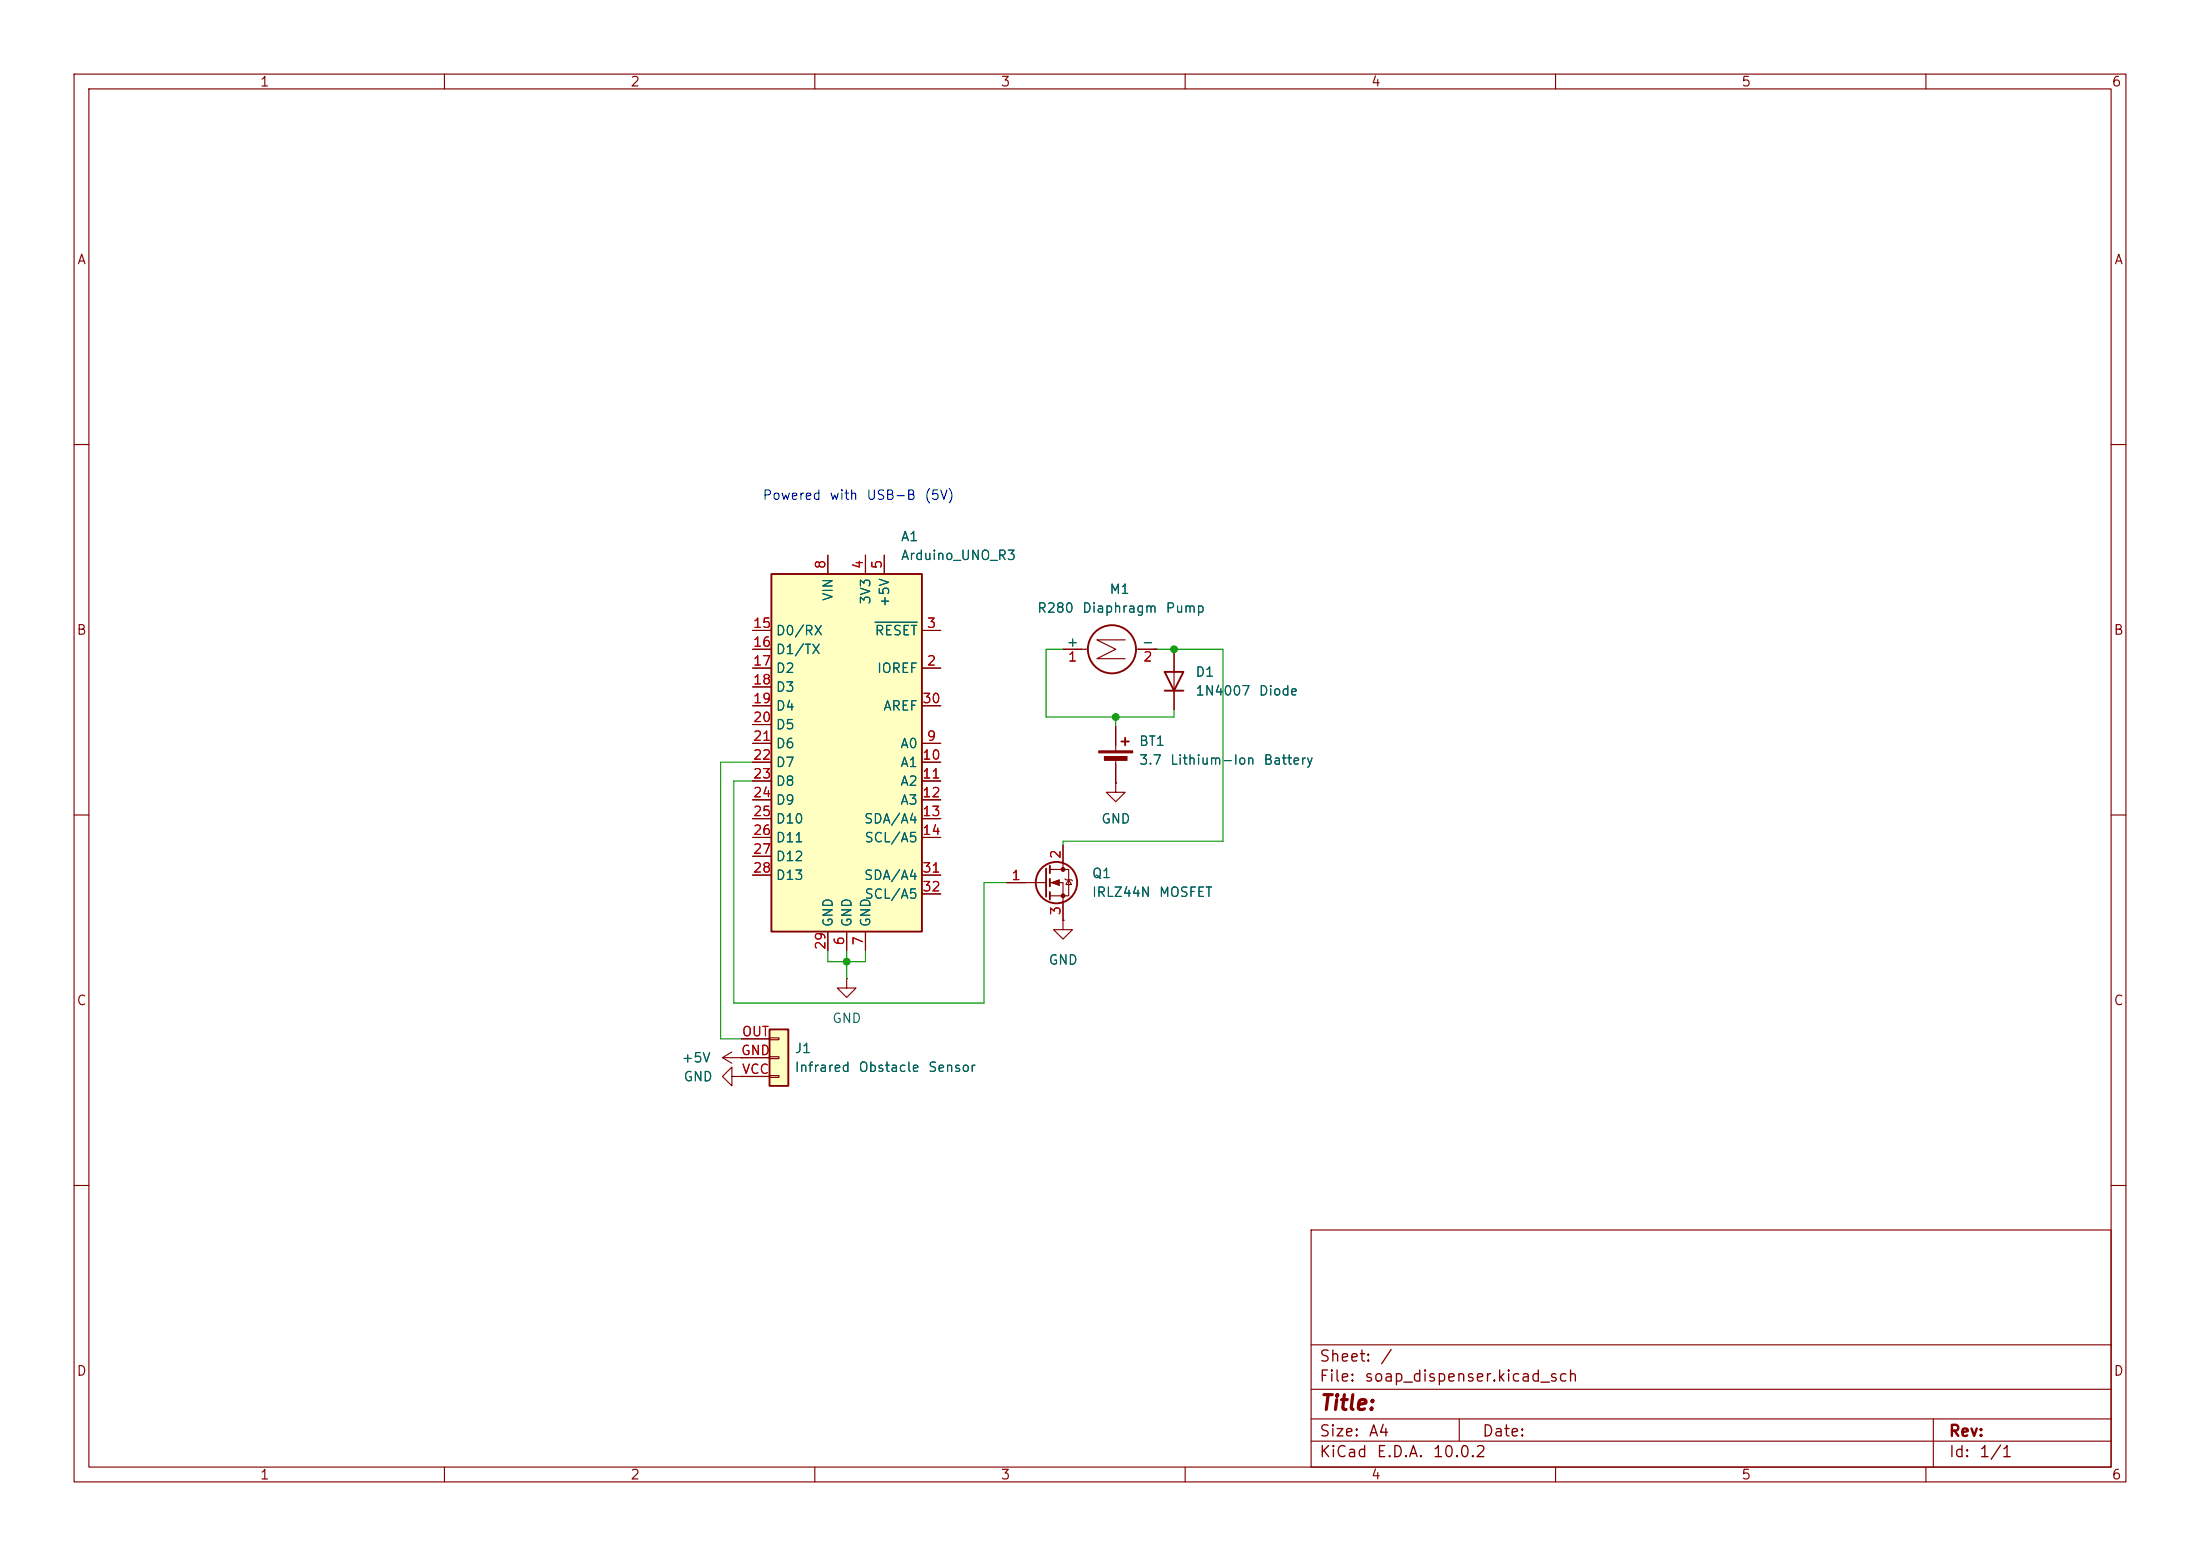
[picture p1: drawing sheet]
(kicad_sch
 (version 20260306)
 (generator "eeschema")
 (generator_version "10.0")
 (paper "A4")
 (lib_symbols
  (symbol "Device:Battery_Cell"
   (pin_numbers (hide yes))
   (pin_names
    (offset 0) (hide yes)) (exclude_from_sim no) (in_bom yes) (on_board yes)
   (in_pos_files yes)
   (duplicate_pin_numbers_are_jumpers no)
   (property "Reference" "BT" (at 2.54 2.54 0) (show_name no) (do_not_autoplace no) (effects (font (size 1.27 1.27)) (justify left)))
   (property "Value" "Battery_Cell" (at 2.54 0 0) (show_name no) (do_not_autoplace no) (effects (font (size 1.27 1.27)) (justify left)))
   (property "Footprint" "" (at 0 1.524 90) (show_name no) (do_not_autoplace no) (hide yes) (effects (font (size 1.27 1.27))))
   (property "Datasheet" "" (at 0 1.524 90) (show_name no) (do_not_autoplace no) (hide yes) (effects (font (size 1.27 1.27))))
   (property "Description" "Single-cell battery" (at 0 0 0) (show_name no) (do_not_autoplace no) (hide yes) (effects (font (size 1.27 1.27))))
   (property "Sim.Device" "V" (at 0 0 0) (show_name no) (do_not_autoplace no) (hide yes) (effects (font (size 1.27 1.27))))
   (property "Sim.Type" "DC" (at 0 0 0) (show_name no) (do_not_autoplace no) (hide yes) (effects (font (size 1.27 1.27))))
   (property "Sim.Pins" "1=+ 2=-" (at 0 0 0) (show_name no) (do_not_autoplace no) (hide yes) (effects (font (size 1.27 1.27))))
   (symbol "Battery_Cell_0_1"
    (rectangle (start -2.286 1.778) (end 2.286 1.524) (stroke (width 0) (type default)) (fill (type outline)))
    (rectangle (start -1.524 1.016) (end 1.524 0.508) (stroke (width 0) (type default)) (fill (type outline)))
    (polyline (pts (xy 0 1.778) (xy 0 2.54)) (stroke (width 0) (type default)) (fill (type none)))
    (polyline (pts (xy 0 0.762) (xy 0 0)) (stroke (width 0) (type default)) (fill (type none)))
    (polyline (pts (xy 0.762 3.048) (xy 1.778 3.048)) (stroke (width 0.254) (type default)) (fill (type none)))
    (polyline (pts (xy 1.27 3.556) (xy 1.27 2.54)) (stroke (width 0.254) (type default)) (fill (type none))))
   (symbol "Battery_Cell_1_1"
    (pin passive line (at 0 5.08 270) (length 2.54) (name "+" (effects (font (size 1.27 1.27)))) (number "1" (effects (font (size 1.27 1.27)))))
    (pin passive line (at 0 -2.54 90) (length 2.54) (name "-" (effects (font (size 1.27 1.27)))) (number "2" (effects (font (size 1.27 1.27))))))
   (embedded_fonts no))
  (symbol "Diode:1N4007"
   (pin_numbers (hide yes))
   (pin_names (hide yes)) (exclude_from_sim no) (in_bom yes) (on_board yes)
   (in_pos_files yes)
   (duplicate_pin_numbers_are_jumpers no)
   (property "Reference" "D" (at 0 2.54 0) (show_name no) (do_not_autoplace no) (effects (font (size 1.27 1.27))))
   (property "Value" "1N4007" (at 0 -2.54 0) (show_name no) (do_not_autoplace no) (effects (font (size 1.27 1.27))))
   (property "Footprint" "Diode_THT:D_DO-41_SOD81_P10.16mm_Horizontal" (at 0 -4.445 0) (show_name no) (do_not_autoplace no) (hide yes) (effects (font (size 1.27 1.27))))
   (property "Datasheet" "http://www.vishay.com/docs/88503/1n4001.pdf" (at 0 0 0) (show_name no) (do_not_autoplace no) (hide yes) (effects (font (size 1.27 1.27))))
   (property "Description" "1000V 1A General Purpose Rectifier Diode, DO-41" (at 0 0 0) (show_name no) (do_not_autoplace no) (hide yes) (effects (font (size 1.27 1.27))))
   (property "Sim.Device" "D" (at 0 0 0) (show_name no) (do_not_autoplace no) (hide yes) (effects (font (size 1.27 1.27))))
   (property "Sim.Pins" "1=K 2=A" (at 0 0 0) (show_name no) (do_not_autoplace no) (hide yes) (effects (font (size 1.27 1.27))))
   (symbol "1N4007_0_1"
    (polyline (pts (xy -1.27 1.27) (xy -1.27 -1.27)) (stroke (width 0.254) (type default)) (fill (type none)))
    (polyline (pts (xy 1.27 1.27) (xy 1.27 -1.27) (xy -1.27 0) (xy 1.27 1.27)) (stroke (width 0.254) (type default)) (fill (type none)))
    (polyline (pts (xy 1.27 0) (xy -1.27 0)) (stroke (width 0) (type default)) (fill (type none))))
   (symbol "1N4007_1_1"
    (pin passive line (at -3.81 0 0) (length 2.54) (name "K" (effects (font (size 1.27 1.27)))) (number "1" (effects (font (size 1.27 1.27)))))
    (pin passive line (at 3.81 0 180) (length 2.54) (name "A" (effects (font (size 1.27 1.27)))) (number "2" (effects (font (size 1.27 1.27))))))
   (embedded_fonts no))
  (symbol "MCU_Module:Arduino_UNO_R3" (exclude_from_sim no) (in_bom yes) (on_board yes)
   (in_pos_files yes)
   (duplicate_pin_numbers_are_jumpers no)
   (property "Reference" "A" (at -10.16 23.495 0) (show_name no) (do_not_autoplace no) (effects (font (size 1.27 1.27)) (justify left bottom)))
   (property "Value" "Arduino_UNO_R3" (at 5.08 -26.67 0) (show_name no) (do_not_autoplace no) (effects (font (size 1.27 1.27)) (justify left top)))
   (property "Footprint" "Module:Arduino_UNO_R3" (at 0 0 0) (show_name no) (do_not_autoplace no) (hide yes) (effects (font (size 1.27 1.27)
    (italic yes))))
   (property "Datasheet" "https://www.arduino.cc/en/Main/arduinoBoardUno" (at 0 0 0) (show_name no) (do_not_autoplace no) (hide yes) (effects (font (size 1.27 1.27))))
   (property "Description" "Arduino UNO Microcontroller Module, release 3" (at 0 0 0) (show_name no) (do_not_autoplace no) (hide yes) (effects (font (size 1.27 1.27))))
   (symbol "Arduino_UNO_R3_0_1"
    (rectangle (start -10.16 22.86) (end 10.16 -25.4) (stroke (width 0.254) (type default)) (fill (type background))))
   (symbol "Arduino_UNO_R3_1_1"
    (pin no_connect line (at -10.16 -20.32 0) (length 2.54) (hide yes) (name "NC" (effects (font (size 1.27 1.27)))) (number "1" (effects (font (size 1.27 1.27)))))
    (pin output line (at 12.7 10.16 180) (length 2.54) (name "IOREF" (effects (font (size 1.27 1.27)))) (number "2" (effects (font (size 1.27 1.27)))))
    (pin input line (at 12.7 15.24 180) (length 2.54) (name "~{RESET}" (effects (font (size 1.27 1.27)))) (number "3" (effects (font (size 1.27 1.27)))))
    (pin power_out line (at 2.54 25.4 270) (length 2.54) (name "3V3" (effects (font (size 1.27 1.27)))) (number "4" (effects (font (size 1.27 1.27)))))
    (pin power_out line (at 5.08 25.4 270) (length 2.54) (name "+5V" (effects (font (size 1.27 1.27)))) (number "5" (effects (font (size 1.27 1.27)))))
    (pin power_in line (at 0 -27.94 90) (length 2.54) (name "GND" (effects (font (size 1.27 1.27)))) (number "6" (effects (font (size 1.27 1.27)))))
    (pin power_in line (at 2.54 -27.94 90) (length 2.54) (name "GND" (effects (font (size 1.27 1.27)))) (number "7" (effects (font (size 1.27 1.27)))))
    (pin power_in line (at -2.54 25.4 270) (length 2.54) (name "VIN" (effects (font (size 1.27 1.27)))) (number "8" (effects (font (size 1.27 1.27)))))
    (pin bidirectional line (at 12.7 0 180) (length 2.54) (name "A0" (effects (font (size 1.27 1.27)))) (number "9" (effects (font (size 1.27 1.27)))))
    (pin bidirectional line (at 12.7 -2.54 180) (length 2.54) (name "A1" (effects (font (size 1.27 1.27)))) (number "10" (effects (font (size 1.27 1.27)))))
    (pin bidirectional line (at 12.7 -5.08 180) (length 2.54) (name "A2" (effects (font (size 1.27 1.27)))) (number "11" (effects (font (size 1.27 1.27)))))
    (pin bidirectional line (at 12.7 -7.62 180) (length 2.54) (name "A3" (effects (font (size 1.27 1.27)))) (number "12" (effects (font (size 1.27 1.27)))))
    (pin bidirectional line (at 12.7 -10.16 180) (length 2.54) (name "SDA/A4" (effects (font (size 1.27 1.27)))) (number "13" (effects (font (size 1.27 1.27)))))
    (pin bidirectional line (at 12.7 -12.7 180) (length 2.54) (name "SCL/A5" (effects (font (size 1.27 1.27)))) (number "14" (effects (font (size 1.27 1.27)))))
    (pin bidirectional line (at -12.7 15.24 0) (length 2.54) (name "D0/RX" (effects (font (size 1.27 1.27)))) (number "15" (effects (font (size 1.27 1.27)))))
    (pin bidirectional line (at -12.7 12.7 0) (length 2.54) (name "D1/TX" (effects (font (size 1.27 1.27)))) (number "16" (effects (font (size 1.27 1.27)))))
    (pin bidirectional line (at -12.7 10.16 0) (length 2.54) (name "D2" (effects (font (size 1.27 1.27)))) (number "17" (effects (font (size 1.27 1.27)))))
    (pin bidirectional line (at -12.7 7.62 0) (length 2.54) (name "D3" (effects (font (size 1.27 1.27)))) (number "18" (effects (font (size 1.27 1.27)))))
    (pin bidirectional line (at -12.7 5.08 0) (length 2.54) (name "D4" (effects (font (size 1.27 1.27)))) (number "19" (effects (font (size 1.27 1.27)))))
    (pin bidirectional line (at -12.7 2.54 0) (length 2.54) (name "D5" (effects (font (size 1.27 1.27)))) (number "20" (effects (font (size 1.27 1.27)))))
    (pin bidirectional line (at -12.7 0 0) (length 2.54) (name "D6" (effects (font (size 1.27 1.27)))) (number "21" (effects (font (size 1.27 1.27)))))
    (pin bidirectional line (at -12.7 -2.54 0) (length 2.54) (name "D7" (effects (font (size 1.27 1.27)))) (number "22" (effects (font (size 1.27 1.27)))))
    (pin bidirectional line (at -12.7 -5.08 0) (length 2.54) (name "D8" (effects (font (size 1.27 1.27)))) (number "23" (effects (font (size 1.27 1.27)))))
    (pin bidirectional line (at -12.7 -7.62 0) (length 2.54) (name "D9" (effects (font (size 1.27 1.27)))) (number "24" (effects (font (size 1.27 1.27)))))
    (pin bidirectional line (at -12.7 -10.16 0) (length 2.54) (name "D10" (effects (font (size 1.27 1.27)))) (number "25" (effects (font (size 1.27 1.27)))))
    (pin bidirectional line (at -12.7 -12.7 0) (length 2.54) (name "D11" (effects (font (size 1.27 1.27)))) (number "26" (effects (font (size 1.27 1.27)))))
    (pin bidirectional line (at -12.7 -15.24 0) (length 2.54) (name "D12" (effects (font (size 1.27 1.27)))) (number "27" (effects (font (size 1.27 1.27)))))
    (pin bidirectional line (at -12.7 -17.78 0) (length 2.54) (name "D13" (effects (font (size 1.27 1.27)))) (number "28" (effects (font (size 1.27 1.27)))))
    (pin power_in line (at -2.54 -27.94 90) (length 2.54) (name "GND" (effects (font (size 1.27 1.27)))) (number "29" (effects (font (size 1.27 1.27)))))
    (pin input line (at 12.7 5.08 180) (length 2.54) (name "AREF" (effects (font (size 1.27 1.27)))) (number "30" (effects (font (size 1.27 1.27)))))
    (pin bidirectional line (at 12.7 -17.78 180) (length 2.54) (name "SDA/A4" (effects (font (size 1.27 1.27)))) (number "31" (effects (font (size 1.27 1.27)))))
    (pin bidirectional line (at 12.7 -20.32 180) (length 2.54) (name "SCL/A5" (effects (font (size 1.27 1.27)))) (number "32" (effects (font (size 1.27 1.27))))))
   (embedded_fonts no))
  (symbol "Motor:Motor_DC"
   (pin_names
    (offset 0)) (exclude_from_sim no) (in_bom yes) (on_board yes)
   (in_pos_files yes)
   (duplicate_pin_numbers_are_jumpers no)
   (property "Reference" "M" (at 2.54 2.54 0) (show_name no) (do_not_autoplace no) (effects (font (size 1.27 1.27)) (justify left)))
   (property "Value" "Motor_DC" (at 2.54 -5.08 0) (show_name no) (do_not_autoplace no) (effects (font (size 1.27 1.27)) (justify left top)))
   (property "Footprint" "" (at 0 -2.286 0) (show_name no) (do_not_autoplace no) (hide yes) (effects (font (size 1.27 1.27))))
   (property "Datasheet" "" (at 0 -2.286 0) (show_name no) (do_not_autoplace no) (hide yes) (effects (font (size 1.27 1.27))))
   (property "Description" "DC Motor" (at 0 0 0) (show_name no) (do_not_autoplace no) (hide yes) (effects (font (size 1.27 1.27))))
   (symbol "Motor_DC_0_0"
    (polyline (pts (xy -1.27 -3.302) (xy -1.27 0.508) (xy 0 -2.032) (xy 1.27 0.508) (xy 1.27 -3.302)) (stroke (width 0) (type default)) (fill (type none))))
   (symbol "Motor_DC_0_1"
    (polyline (pts (xy 0 2.032) (xy 0 2.54)) (stroke (width 0) (type default)) (fill (type none)))
    (polyline (pts (xy 0 1.7272) (xy 0 2.0828)) (stroke (width 0) (type default)) (fill (type none)))
    (circle (center 0 -1.524) (radius 3.2512) (stroke (width 0.254) (type default)) (fill (type none)))
    (polyline (pts (xy 0 -4.7752) (xy 0 -5.1816)) (stroke (width 0) (type default)) (fill (type none)))
    (polyline (pts (xy 0 -7.62) (xy 0 -7.112)) (stroke (width 0) (type default)) (fill (type none))))
   (symbol "Motor_DC_1_1"
    (pin passive line (at 0 5.08 270) (length 2.54) (name "+" (effects (font (size 1.27 1.27)))) (number "1" (effects (font (size 1.27 1.27)))))
    (pin passive line (at 0 -7.62 90) (length 2.54) (name "-" (effects (font (size 1.27 1.27)))) (number "2" (effects (font (size 1.27 1.27))))))
   (embedded_fonts no))
  (symbol "Transistor_FET:IRLZ44N"
   (pin_names (hide yes)) (exclude_from_sim no) (in_bom yes) (on_board yes)
   (in_pos_files yes)
   (duplicate_pin_numbers_are_jumpers no)
   (property "Reference" "Q" (at 5.08 1.905 0) (show_name no) (do_not_autoplace no) (effects (font (size 1.27 1.27)) (justify left)))
   (property "Value" "IRLZ44N" (at 5.08 0 0) (show_name no) (do_not_autoplace no) (effects (font (size 1.27 1.27)) (justify left)))
   (property "Footprint" "Package_TO_SOT_THT:TO-220-3_Vertical" (at 5.08 -1.905 0) (show_name no) (do_not_autoplace no) (hide yes) (effects (font (size 1.27 1.27)
    (italic yes)) (justify left)))
   (property "Datasheet" "http://www.irf.com/product-info/datasheets/data/irlz44n.pdf" (at 5.08 -3.81 0) (show_name no) (do_not_autoplace no) (hide yes) (effects (font (size 1.27 1.27)) (justify left)))
   (property "Description" "47A Id, 55V Vds, 22mOhm Rds Single N-Channel HEXFET Power MOSFET, TO-220AB" (at 0 0 0) (show_name no) (do_not_autoplace no) (hide yes) (effects (font (size 1.27 1.27))))
   (symbol "IRLZ44N_0_1"
    (polyline (pts (xy 0.254 1.905) (xy 0.254 -1.905)) (stroke (width 0.254) (type default)) (fill (type none)))
    (polyline (pts (xy 0.254 0) (xy -2.54 0)) (stroke (width 0) (type default)) (fill (type none)))
    (polyline (pts (xy 0.762 2.286) (xy 0.762 1.27)) (stroke (width 0.254) (type default)) (fill (type none)))
    (polyline (pts (xy 0.762 0.508) (xy 0.762 -0.508)) (stroke (width 0.254) (type default)) (fill (type none)))
    (polyline (pts (xy 0.762 -1.27) (xy 0.762 -2.286)) (stroke (width 0.254) (type default)) (fill (type none)))
    (polyline (pts (xy 0.762 -1.778) (xy 3.302 -1.778) (xy 3.302 1.778) (xy 0.762 1.778)) (stroke (width 0) (type default)) (fill (type none)))
    (polyline (pts (xy 1.016 0) (xy 2.032 0.381) (xy 2.032 -0.381) (xy 1.016 0)) (stroke (width 0) (type default)) (fill (type outline)))
    (circle (center 1.651 0) (radius 2.794) (stroke (width 0.254) (type default)) (fill (type none)))
    (polyline (pts (xy 2.54 2.54) (xy 2.54 1.778)) (stroke (width 0) (type default)) (fill (type none)))
    (circle (center 2.54 1.778) (radius 0.254) (stroke (width 0) (type default)) (fill (type outline)))
    (circle (center 2.54 -1.778) (radius 0.254) (stroke (width 0) (type default)) (fill (type outline)))
    (polyline (pts (xy 2.54 -2.54) (xy 2.54 0) (xy 0.762 0)) (stroke (width 0) (type default)) (fill (type none)))
    (polyline (pts (xy 2.794 0.508) (xy 2.921 0.381) (xy 3.683 0.381) (xy 3.81 0.254)) (stroke (width 0) (type default)) (fill (type none)))
    (polyline (pts (xy 3.302 0.381) (xy 2.921 -0.254) (xy 3.683 -0.254) (xy 3.302 0.381)) (stroke (width 0) (type default)) (fill (type none))))
   (symbol "IRLZ44N_1_1"
    (pin input line (at -5.08 0 0) (length 2.54) (name "G" (effects (font (size 1.27 1.27)))) (number "1" (effects (font (size 1.27 1.27)))))
    (pin passive line (at 2.54 5.08 270) (length 2.54) (name "D" (effects (font (size 1.27 1.27)))) (number "2" (effects (font (size 1.27 1.27)))))
    (pin passive line (at 2.54 -5.08 90) (length 2.54) (name "S" (effects (font (size 1.27 1.27)))) (number "3" (effects (font (size 1.27 1.27))))))
   (embedded_fonts no))
  (symbol "ir_obstacle_sensor:ir_obs"
   (pin_names
    (offset 1.016) (hide yes)) (exclude_from_sim no) (in_bom yes) (on_board yes)
   (in_pos_files yes)
   (duplicate_pin_numbers_are_jumpers no)
   (property "Reference" "J" (at 0 5.08 0) (show_name no) (do_not_autoplace no) (effects (font (size 1.27 1.27))))
   (property "Value" "Infrared Obstacle Sensor" (at 0 -5.08 0) (show_name no) (do_not_autoplace no) (effects (font (size 1.27 1.27))))
   (property "Footprint" "" (at 0 0 0) (show_name no) (do_not_autoplace no) (hide yes) (effects (font (size 1.27 1.27))))
   (property "Datasheet" "" (at 0 0 0) (show_name no) (do_not_autoplace no) (hide yes) (effects (font (size 1.27 1.27))))
   (property "Description" "Generic connector, single row, 01x03, script generated (kicad-library-utils/schlib/autogen/connector/)" (at 0 0 0) (show_name no) (do_not_autoplace no) (hide yes) (effects (font (size 1.27 1.27))))
   (symbol "ir_obs_1_1"
    (rectangle (start -1.27 3.81) (end 1.27 -3.81) (stroke (width 0.254) (type default)) (fill (type background)))
    (rectangle (start -1.27 2.667) (end 0 2.413) (stroke (width 0.1524) (type default)) (fill (type none)))
    (rectangle (start -1.27 0.127) (end 0 -0.127) (stroke (width 0.1524) (type default)) (fill (type none)))
    (rectangle (start -1.27 -2.413) (end 0 -2.667) (stroke (width 0.1524) (type default)) (fill (type none)))
    (pin passive line (at -5.08 0 0) (length 3.81) (name "GND" (effects (font (size 1.27 1.27)))) (number "GND" (effects (font (size 1.27 1.27)))))
    (pin output line (at -5.08 2.54 0) (length 3.81) (name "OUT" (effects (font (size 1.27 1.27)))) (number "OUT" (effects (font (size 1.27 1.27)))))
    (pin input line (at -5.08 -2.54 0) (length 3.81) (name "IN" (effects (font (size 1.27 1.27)))) (number "VCC" (effects (font (size 1.27 1.27))))))
   (embedded_fonts no))
  (symbol "power:+5V"
   (power global)
   (pin_numbers (hide yes))
   (pin_names
    (offset 0) (hide yes)) (exclude_from_sim no) (in_bom yes) (on_board yes)
   (in_pos_files yes)
   (duplicate_pin_numbers_are_jumpers no)
   (property "Reference" "#PWR" (at 0 -3.81 0) (show_name no) (do_not_autoplace no) (hide yes) (effects (font (size 1.27 1.27))))
   (property "Value" "+5V" (at 0 3.556 0) (show_name no) (do_not_autoplace no) (effects (font (size 1.27 1.27))))
   (property "Footprint" "" (at 0 0 0) (show_name no) (do_not_autoplace no) (hide yes) (effects (font (size 1.27 1.27))))
   (property "Datasheet" "" (at 0 0 0) (show_name no) (do_not_autoplace no) (hide yes) (effects (font (size 1.27 1.27))))
   (property "Description" "Power symbol creates a global label with name \"+5V\"" (at 0 0 0) (show_name no) (do_not_autoplace no) (hide yes) (effects (font (size 1.27 1.27))))
   (symbol "+5V_0_1"
    (polyline (pts (xy -0.762 1.27) (xy 0 2.54)) (stroke (width 0) (type default)) (fill (type none)))
    (polyline (pts (xy 0 2.54) (xy 0.762 1.27)) (stroke (width 0) (type default)) (fill (type none)))
    (polyline (pts (xy 0 0) (xy 0 2.54)) (stroke (width 0) (type default)) (fill (type none))))
   (symbol "+5V_1_1"
    (pin power_in line (at 0 0 90) (length 0) (name "" (effects (font (size 1.27 1.27)))) (number "1" (effects (font (size 1.27 1.27))))))
   (embedded_fonts no))
  (symbol "power:GND"
   (power global)
   (pin_numbers (hide yes))
   (pin_names
    (offset 0) (hide yes)) (exclude_from_sim no) (in_bom yes) (on_board yes)
   (in_pos_files yes)
   (duplicate_pin_numbers_are_jumpers no)
   (property "Reference" "#PWR" (at 0 -6.35 0) (show_name no) (do_not_autoplace no) (hide yes) (effects (font (size 1.27 1.27))))
   (property "Value" "GND" (at 0 -3.81 0) (show_name no) (do_not_autoplace no) (effects (font (size 1.27 1.27))))
   (property "Footprint" "" (at 0 0 0) (show_name no) (do_not_autoplace no) (hide yes) (effects (font (size 1.27 1.27))))
   (property "Datasheet" "" (at 0 0 0) (show_name no) (do_not_autoplace no) (hide yes) (effects (font (size 1.27 1.27))))
   (property "Description" "Power symbol creates a global label with name \"GND\" , ground" (at 0 0 0) (show_name no) (do_not_autoplace no) (hide yes) (effects (font (size 1.27 1.27))))
   (symbol "GND_0_1"
    (polyline (pts (xy 0 0) (xy 0 -1.27) (xy 1.27 -1.27) (xy 0 -2.54) (xy -1.27 -1.27) (xy 0 -1.27)) (stroke (width 0) (type default)) (fill (type none))))
   (symbol "GND_1_1"
    (pin power_in line (at 0 0 270) (length 0) (name "" (effects (font (size 1.27 1.27)))) (number "1" (effects (font (size 1.27 1.27))))))
   (embedded_fonts no)))
 (text "Powered with USB-B (5V)"
  (exclude_from_sim no)
  (at 115.57 67.056 0)
  (effects (font (size 1.27 1.27))))
 (junction
  (at 114.3 129.794)
  (diameter 0)
  (color 0 0 0 0))
 (junction
  (at 150.622 96.774)
  (diameter 0)
  (color 0 0 0 0))
 (junction
  (at 158.496 87.63)
  (diameter 0)
  (color 0 0 0 0))
 (wire
  (pts (xy 116.84 128.27) (xy 116.84 129.794))
  (stroke (width 0) (type default)))
 (wire
  (pts (xy 141.224 96.774) (xy 150.622 96.774))
  (stroke (width 0) (type default)))
 (wire
  (pts (xy 132.842 119.126) (xy 132.842 135.382))
  (stroke (width 0) (type default)))
 (wire
  (pts (xy 132.842 135.382) (xy 99.06 135.382))
  (stroke (width 0) (type default)))
 (wire
  (pts (xy 116.84 129.794) (xy 114.3 129.794))
  (stroke (width 0) (type default)))
 (wire
  (pts (xy 141.224 87.63) (xy 141.224 96.774))
  (stroke (width 0) (type default)))
 (wire
  (pts (xy 165.1 113.538) (xy 143.51 113.538))
  (stroke (width 0) (type default)))
 (wire
  (pts (xy 99.06 135.382) (xy 99.06 105.41))
  (stroke (width 0) (type default)))
 (wire
  (pts (xy 150.622 96.774) (xy 150.622 98.044))
  (stroke (width 0) (type default)))
 (wire
  (pts (xy 99.06 105.41) (xy 101.6 105.41))
  (stroke (width 0) (type default)))
 (wire
  (pts (xy 111.76 128.27) (xy 111.76 129.794))
  (stroke (width 0) (type default)))
 (wire
  (pts (xy 158.496 87.63) (xy 165.1 87.63))
  (stroke (width 0) (type default)))
 (wire
  (pts (xy 114.3 129.794) (xy 114.3 132.08))
  (stroke (width 0) (type default)))
 (wire
  (pts (xy 158.496 95.758) (xy 158.496 96.774))
  (stroke (width 0) (type default)))
 (wire
  (pts (xy 158.496 87.63) (xy 158.496 88.138))
  (stroke (width 0) (type default)))
 (wire
  (pts (xy 165.1 87.63) (xy 165.1 113.538))
  (stroke (width 0) (type default)))
 (wire
  (pts (xy 132.842 119.126) (xy 135.89 119.126))
  (stroke (width 0) (type default)))
 (wire
  (pts (xy 143.51 87.63) (xy 141.224 87.63))
  (stroke (width 0) (type default)))
 (wire
  (pts (xy 143.51 113.538) (xy 143.51 114.046))
  (stroke (width 0) (type default)))
 (wire
  (pts (xy 114.3 128.27) (xy 114.3 129.794))
  (stroke (width 0) (type default)))
 (wire
  (pts (xy 97.282 102.87) (xy 97.282 140.208))
  (stroke (width 0) (type default)))
 (wire
  (pts (xy 156.21 87.63) (xy 158.496 87.63))
  (stroke (width 0) (type default)))
 (wire
  (pts (xy 97.282 102.87) (xy 101.6 102.87))
  (stroke (width 0) (type default)))
 (wire
  (pts (xy 97.282 140.208) (xy 100.076 140.208))
  (stroke (width 0) (type default)))
 (wire
  (pts (xy 111.76 129.794) (xy 114.3 129.794))
  (stroke (width 0) (type default)))
 (wire
  (pts (xy 150.622 96.774) (xy 158.496 96.774))
  (stroke (width 0) (type default)))
 (symbol
  (lib_id "power:GND")
  (at 100.076 145.288 270)
  (unit 1)
  (body_style 1)
  (exclude_from_sim no)
  (in_bom yes)
  (on_board yes)
  (in_pos_files yes)
  (dnp no)
  (fields_autoplaced yes)
  (property "Reference" "#PWR02" (at 93.726 145.288 0) (hide yes) (show_name no) (do_not_autoplace no) (effects (font (size 1.27 1.27))))
  (property "Value" "GND" (at 96.266 145.2879 90) (show_name no) (do_not_autoplace no) (effects (font (size 1.27 1.27)) (justify right)))
  (property "Footprint" "" (at 100.076 145.288 0) (hide yes) (show_name no) (do_not_autoplace no) (effects (font (size 1.27 1.27))))
  (property "Datasheet" "" (at 100.076 145.288 0) (hide yes) (show_name no) (do_not_autoplace no) (effects (font (size 1.27 1.27))))
  (property "Description" "Power symbol creates a global label with name \"GND\" , ground" (at 100.076 145.288 0) (hide yes) (show_name no) (do_not_autoplace no) (effects (font (size 1.27 1.27))))
  (pin "1"))
 (symbol
  (lib_id "power:GND")
  (at 150.622 105.664 0)
  (unit 1)
  (body_style 1)
  (exclude_from_sim no)
  (in_bom yes)
  (on_board yes)
  (in_pos_files yes)
  (dnp no)
  (fields_autoplaced yes)
  (property "Reference" "#PWR03" (at 150.622 112.014 0) (hide yes) (show_name no) (do_not_autoplace no) (effects (font (size 1.27 1.27))))
  (property "Value" "GND" (at 150.622 110.49 0) (show_name no) (do_not_autoplace no) (effects (font (size 1.27 1.27))))
  (property "Footprint" "" (at 150.622 105.664 0) (hide yes) (show_name no) (do_not_autoplace no) (effects (font (size 1.27 1.27))))
  (property "Datasheet" "" (at 150.622 105.664 0) (hide yes) (show_name no) (do_not_autoplace no) (effects (font (size 1.27 1.27))))
  (property "Description" "Power symbol creates a global label with name \"GND\" , ground" (at 150.622 105.664 0) (hide yes) (show_name no) (do_not_autoplace no) (effects (font (size 1.27 1.27))))
  (pin "1"))
 (symbol
  (lib_id "MCU_Module:Arduino_UNO_R3")
  (at 114.3 100.33 0)
  (unit 1)
  (body_style 1)
  (exclude_from_sim no)
  (in_bom yes)
  (on_board yes)
  (in_pos_files yes)
  (dnp no)
  (fields_autoplaced yes)
  (property "Reference" "A1" (at 121.5233 72.39 0) (show_name no) (do_not_autoplace no) (effects (font (size 1.27 1.27)) (justify left)))
  (property "Value" "Arduino_UNO_R3" (at 121.5233 74.93 0) (show_name no) (do_not_autoplace no) (effects (font (size 1.27 1.27)) (justify left)))
  (property "Footprint" "Module:Arduino_UNO_R3" (at 114.3 100.33 0) (hide yes) (show_name no) (do_not_autoplace no) (effects (font (size 1.27 1.27)
    (italic yes))))
  (property "Datasheet" "https://www.arduino.cc/en/Main/arduinoBoardUno" (at 114.3 100.33 0) (hide yes) (show_name no) (do_not_autoplace no) (effects (font (size 1.27 1.27))))
  (property "Description" "Arduino UNO Microcontroller Module, release 3" (at 114.3 100.33 0) (hide yes) (show_name no) (do_not_autoplace no) (effects (font (size 1.27 1.27))))
  (pin "10")
  (pin "3")
  (pin "14")
  (pin "21")
  (pin "9")
  (pin "16")
  (pin "8")
  (pin "12")
  (pin "5")
  (pin "17")
  (pin "2")
  (pin "15")
  (pin "18")
  (pin "20")
  (pin "1")
  (pin "4")
  (pin "6")
  (pin "7")
  (pin "11")
  (pin "13")
  (pin "19")
  (pin "28")
  (pin "22")
  (pin "23")
  (pin "26")
  (pin "29")
  (pin "30")
  (pin "24")
  (pin "27")
  (pin "31")
  (pin "25")
  (pin "32"))
 (symbol
  (lib_id "Device:Battery_Cell")
  (at 150.622 103.124 0)
  (unit 1)
  (body_style 1)
  (exclude_from_sim no)
  (in_bom yes)
  (on_board yes)
  (in_pos_files yes)
  (dnp no)
  (fields_autoplaced yes)
  (property "Reference" "BT1" (at 153.67 100.0124 0) (show_name no) (do_not_autoplace no) (effects (font (size 1.27 1.27)) (justify left)))
  (property "Value" "3.7 Lithium-Ion Battery" (at 153.67 102.5524 0) (show_name no) (do_not_autoplace no) (effects (font (size 1.27 1.27)) (justify left)))
  (property "Footprint" "" (at 150.622 101.6 90) (hide yes) (show_name no) (do_not_autoplace no) (effects (font (size 1.27 1.27))))
  (property "Datasheet" "" (at 150.622 101.6 90) (hide yes) (show_name no) (do_not_autoplace no) (effects (font (size 1.27 1.27))))
  (property "Description" "Single-cell battery" (at 150.622 103.124 0) (hide yes) (show_name no) (do_not_autoplace no) (effects (font (size 1.27 1.27))))
  (property "Sim.Device" "V" (at 150.622 103.124 0) (hide yes) (show_name no) (do_not_autoplace no) (effects (font (size 1.27 1.27))))
  (property "Sim.Type" "DC" (at 150.622 103.124 0) (hide yes) (show_name no) (do_not_autoplace no) (effects (font (size 1.27 1.27))))
  (property "Sim.Pins" "1=+ 2=-" (at 150.622 103.124 0) (hide yes) (show_name no) (do_not_autoplace no) (effects (font (size 1.27 1.27))))
  (pin "2")
  (pin "1"))
 (symbol
  (lib_id "ir_obstacle_sensor:ir_obs")
  (at 105.156 142.748 0)
  (unit 1)
  (body_style 1)
  (exclude_from_sim no)
  (in_bom yes)
  (on_board yes)
  (in_pos_files yes)
  (dnp no)
  (fields_autoplaced yes)
  (property "Reference" "J1" (at 107.188 141.4779 0) (show_name no) (do_not_autoplace no) (effects (font (size 1.27 1.27)) (justify left)))
  (property "Value" "Infrared Obstacle Sensor" (at 107.188 144.0179 0) (show_name no) (do_not_autoplace no) (effects (font (size 1.27 1.27)) (justify left)))
  (property "Footprint" "" (at 105.156 142.748 0) (hide yes) (show_name no) (do_not_autoplace no) (effects (font (size 1.27 1.27))))
  (property "Datasheet" "" (at 105.156 142.748 0) (hide yes) (show_name no) (do_not_autoplace no) (effects (font (size 1.27 1.27))))
  (property "Description" "Generic connector, single row, 01x03, script generated (kicad-library-utils/schlib/autogen/connector/)" (at 105.156 142.748 0) (hide yes) (show_name no) (do_not_autoplace no) (effects (font (size 1.27 1.27))))
  (pin "GND")
  (pin "VCC")
  (pin "OUT"))
 (symbol
  (lib_id "Motor:Motor_DC")
  (at 148.59 87.63 90)
  (unit 1)
  (body_style 1)
  (exclude_from_sim no)
  (in_bom yes)
  (on_board yes)
  (in_pos_files yes)
  (dnp no)
  (fields_autoplaced yes)
  (property "Reference" "M1" (at 151.13 79.502 90) (show_name no) (do_not_autoplace no) (effects (font (size 1.27 1.27))))
  (property "Value" "R280 Diaphragm Pump" (at 151.13 82.042 90) (show_name no) (do_not_autoplace no) (effects (font (size 1.27 1.27))))
  (property "Footprint" "" (at 150.876 87.63 0) (hide yes) (show_name no) (do_not_autoplace no) (effects (font (size 1.27 1.27))))
  (property "Datasheet" "" (at 150.876 87.63 0) (hide yes) (show_name no) (do_not_autoplace no) (effects (font (size 1.27 1.27))))
  (property "Description" "DC Motor" (at 148.59 87.63 0) (hide yes) (show_name no) (do_not_autoplace no) (effects (font (size 1.27 1.27))))
  (pin "1")
  (pin "2"))
 (symbol
  (lib_id "Transistor_FET:IRLZ44N")
  (at 140.97 119.126 0)
  (unit 1)
  (body_style 1)
  (exclude_from_sim no)
  (in_bom yes)
  (on_board yes)
  (in_pos_files yes)
  (dnp no)
  (fields_autoplaced yes)
  (property "Reference" "Q1" (at 147.32 117.8559 0) (show_name no) (do_not_autoplace no) (effects (font (size 1.27 1.27)) (justify left)))
  (property "Value" "IRLZ44N MOSFET" (at 147.32 120.3959 0) (show_name no) (do_not_autoplace no) (effects (font (size 1.27 1.27)) (justify left)))
  (property "Footprint" "Package_TO_SOT_THT:TO-220-3_Vertical" (at 146.05 121.031 0) (hide yes) (show_name no) (do_not_autoplace no) (effects (font (size 1.27 1.27)
    (italic yes)) (justify left)))
  (property "Datasheet" "http://www.irf.com/product-info/datasheets/data/irlz44n.pdf" (at 146.05 122.936 0) (hide yes) (show_name no) (do_not_autoplace no) (effects (font (size 1.27 1.27)) (justify left)))
  (property "Description" "47A Id, 55V Vds, 22mOhm Rds Single N-Channel HEXFET Power MOSFET, TO-220AB" (at 140.97 119.126 0) (hide yes) (show_name no) (do_not_autoplace no) (effects (font (size 1.27 1.27))))
  (pin "2")
  (pin "3")
  (pin "1"))
 (symbol
  (lib_id "power:+5V")
  (at 100.076 142.748 90)
  (unit 1)
  (body_style 1)
  (exclude_from_sim no)
  (in_bom yes)
  (on_board yes)
  (in_pos_files yes)
  (dnp no)
  (fields_autoplaced yes)
  (property "Reference" "#PWR01" (at 103.886 142.748 0) (hide yes) (show_name no) (do_not_autoplace no) (effects (font (size 1.27 1.27))))
  (property "Value" "+5V" (at 96.012 142.7479 90) (show_name no) (do_not_autoplace no) (effects (font (size 1.27 1.27)) (justify left)))
  (property "Footprint" "" (at 100.076 142.748 0) (hide yes) (show_name no) (do_not_autoplace no) (effects (font (size 1.27 1.27))))
  (property "Datasheet" "" (at 100.076 142.748 0) (hide yes) (show_name no) (do_not_autoplace no) (effects (font (size 1.27 1.27))))
  (property "Description" "Power symbol creates a global label with name \"+5V\"" (at 100.076 142.748 0) (hide yes) (show_name no) (do_not_autoplace no) (effects (font (size 1.27 1.27))))
  (pin "1"))
 (symbol
  (lib_id "power:GND")
  (at 143.51 124.206 0)
  (unit 1)
  (body_style 1)
  (exclude_from_sim no)
  (in_bom yes)
  (on_board yes)
  (in_pos_files yes)
  (dnp no)
  (fields_autoplaced yes)
  (property "Reference" "#PWR04" (at 143.51 130.556 0) (hide yes) (show_name no) (do_not_autoplace no) (effects (font (size 1.27 1.27))))
  (property "Value" "GND" (at 143.51 129.54 0) (show_name no) (do_not_autoplace no) (effects (font (size 1.27 1.27))))
  (property "Footprint" "" (at 143.51 124.206 0) (hide yes) (show_name no) (do_not_autoplace no) (effects (font (size 1.27 1.27))))
  (property "Datasheet" "" (at 143.51 124.206 0) (hide yes) (show_name no) (do_not_autoplace no) (effects (font (size 1.27 1.27))))
  (property "Description" "Power symbol creates a global label with name \"GND\" , ground" (at 143.51 124.206 0) (hide yes) (show_name no) (do_not_autoplace no) (effects (font (size 1.27 1.27))))
  (pin "1"))
 (symbol
  (lib_id "power:GND")
  (at 114.3 132.08 0)
  (unit 1)
  (body_style 1)
  (exclude_from_sim no)
  (in_bom yes)
  (on_board yes)
  (in_pos_files yes)
  (dnp no)
  (fields_autoplaced yes)
  (property "Reference" "#PWR06" (at 114.3 138.43 0) (hide yes) (show_name no) (do_not_autoplace no) (effects (font (size 1.27 1.27))))
  (property "Value" "GND" (at 114.3 137.414 0) (show_name no) (do_not_autoplace no) (effects (font (size 1.27 1.27))))
  (property "Footprint" "" (at 114.3 132.08 0) (hide yes) (show_name no) (do_not_autoplace no) (effects (font (size 1.27 1.27))))
  (property "Datasheet" "" (at 114.3 132.08 0) (hide yes) (show_name no) (do_not_autoplace no) (effects (font (size 1.27 1.27))))
  (property "Description" "Power symbol creates a global label with name \"GND\" , ground" (at 114.3 132.08 0) (hide yes) (show_name no) (do_not_autoplace no) (effects (font (size 1.27 1.27))))
  (pin "1"))
 (symbol
  (lib_id "Diode:1N4007")
  (at 158.496 91.948 90)
  (unit 1)
  (body_style 1)
  (exclude_from_sim no)
  (in_bom yes)
  (on_board yes)
  (in_pos_files yes)
  (dnp no)
  (fields_autoplaced yes)
  (property "Reference" "D1" (at 161.29 90.6779 90) (show_name no) (do_not_autoplace no) (effects (font (size 1.27 1.27)) (justify right)))
  (property "Value" "1N4007 Diode" (at 161.29 93.2179 90) (show_name no) (do_not_autoplace no) (effects (font (size 1.27 1.27)) (justify right)))
  (property "Footprint" "Diode_THT:D_DO-41_SOD81_P10.16mm_Horizontal" (at 162.941 91.948 0) (hide yes) (show_name no) (do_not_autoplace no) (effects (font (size 1.27 1.27))))
  (property "Datasheet" "http://www.vishay.com/docs/88503/1n4001.pdf" (at 158.496 91.948 0) (hide yes) (show_name no) (do_not_autoplace no) (effects (font (size 1.27 1.27))))
  (property "Description" "1000V 1A General Purpose Rectifier Diode, DO-41" (at 158.496 91.948 0) (hide yes) (show_name no) (do_not_autoplace no) (effects (font (size 1.27 1.27))))
  (property "Sim.Device" "D" (at 158.496 91.948 0) (hide yes) (show_name no) (do_not_autoplace no) (effects (font (size 1.27 1.27))))
  (property "Sim.Pins" "1=K 2=A" (at 158.496 91.948 0) (hide yes) (show_name no) (do_not_autoplace no) (effects (font (size 1.27 1.27))))
  (pin "1")
  (pin "2"))
 (sheet_instances
  (path ""
   (page "1")))
 (embedded_fonts no))
